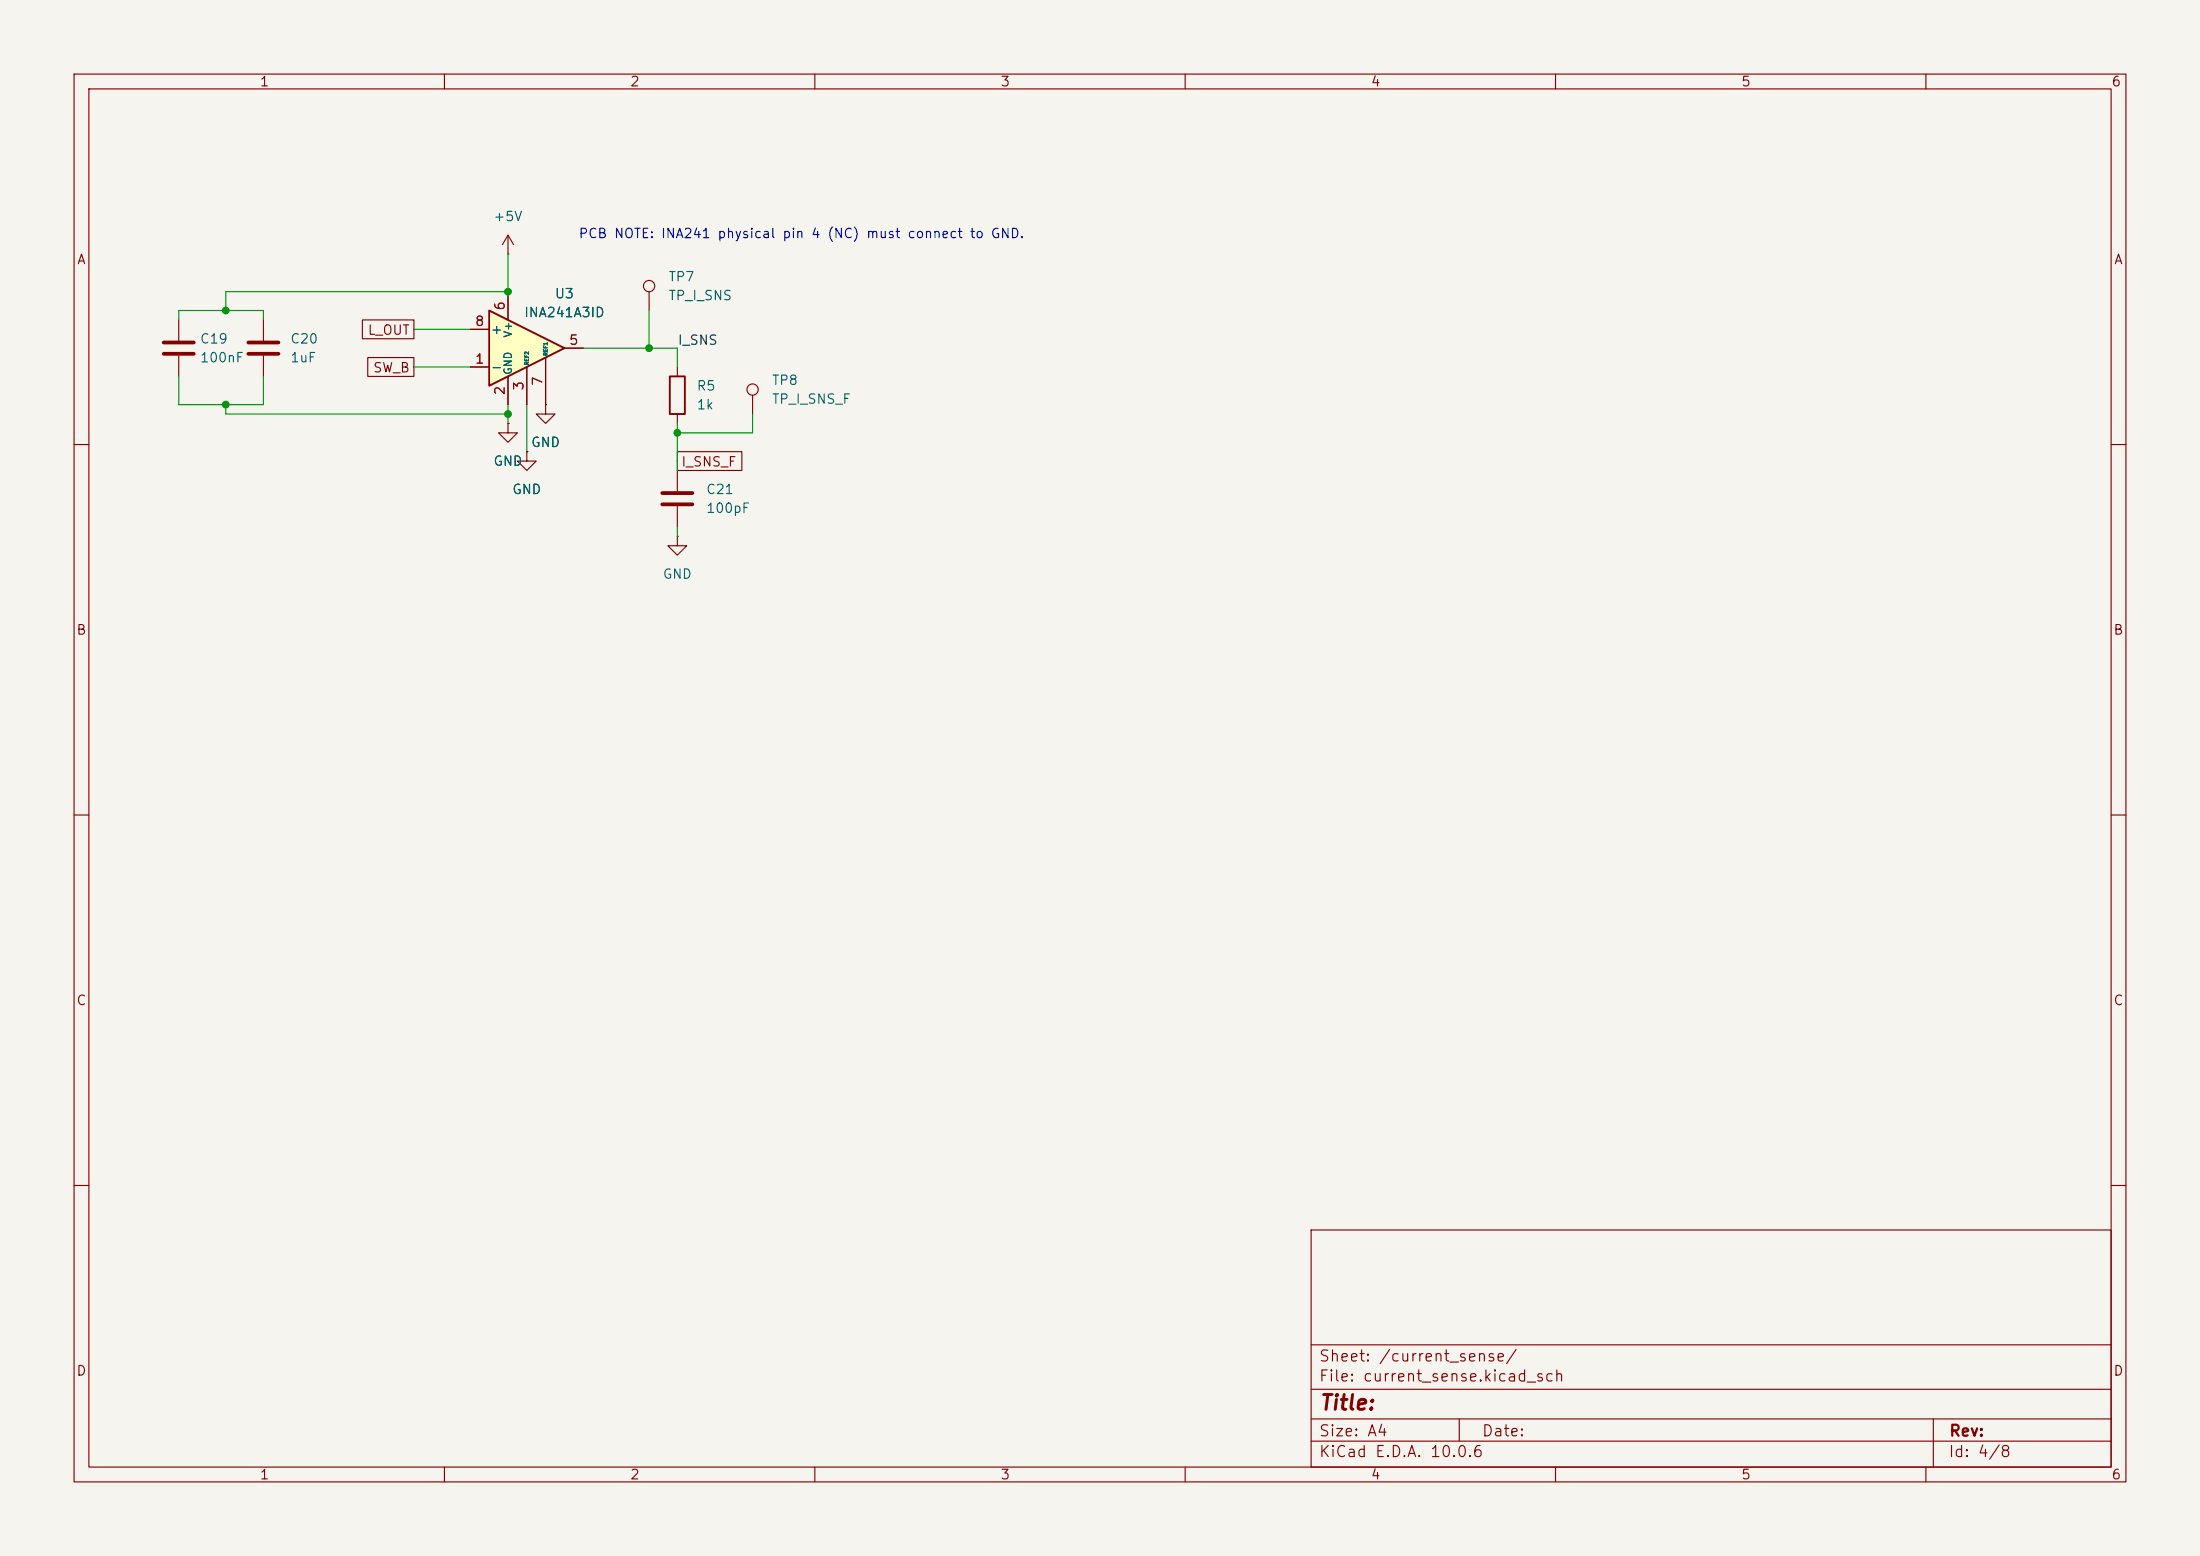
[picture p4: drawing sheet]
<svg xmlns="http://www.w3.org/2000/svg" width="297mm" height="210mm" viewBox="0 0 297 210" stroke-linecap="round" stroke-linejoin="round" font-family="sans-serif">
<path d="M0 0h297v210h-297z" fill="#f5f4ef" stroke="#f5f4ef" stroke-width=".14"/>
<g fill="none" stroke="#840000" stroke-width=".15">
<path d="M10 10h277v190h-277zM12 12h273v186h-273zM60 10v2M110 10v2M160 10v2M210 10v2M260 10v2M87.6 39.4v2.5M10 60h2M91.4 72.4v1.3h1.3l-1.3 1.2-1.2-1.2h1.2M91.4 72.4h.1M285 60h2"/>
<path d="M10 110h2M285 110h2M10 160h2M177 166h108v32h-108zM285 160h2M60 198v2M110 198v2M160 198v2M177 194.5h108M177 191.5h108M177 187.5h108M177 181.5h108"/>
<path d="M197 191.5v3M210 198v2M260 198v2M261 191.5v6.5"/>
<circle cx="87.6" cy="38.6" r=".76"/>
</g>
<path d="M66 41.9l10.2 5.1-10.2 5.1z" fill="#ffffc2"/>
<path d="M66 41.9l10.2 5.1-10.2 5.1zM90.4 50.8h2.1v5.1h-2.1z" fill="none" stroke="#840000" stroke-width=".25"/>
<g fill="none" stroke="#840000" stroke-width=".15">
<path d="M68.6 34.3h.1M68.6 31.8v2.5M68.6 39.4v3.8M68.6 31.8l-.8 1.2M68.6 31.8l.7 1.2M24.1 43.2v2.8M24.1 48v2.8M35.6 43.2v2.8M35.6 48v2.8M48.9 43.2h7v2.5h-7zM49.6 48.3h6.3v2.5h-6.3zM63.5 49.5h2.5"/>
<path d="M63.5 44.5h2.5M68.6 57.2v1.2h1.2l-1.2 1.3-1.3-1.3h1.3M68.6 57.2h.1M68.6 50.8v3.8M71.1 49.5v5.1M73.7 54.6v1.3h1.2l-1.2 1.3-1.3-1.3h1.3M73.7 54.6h.1M73.7 48.3v6.3M76.2 47h2.5M91.4 49.5v1.3M91.4 55.9v1.3M101.6 53.3v2.6"/>
<path d="M71.1 61v1.2h1.3l-1.3 1.3-1.3-1.3h1.3M71.1 61h.1M91.4 61h8.8v2.5h-8.8zM91.4 63.5v2.8M91.4 68.3v2.8"/>
<circle cx="101.6" cy="52.6" r=".76"/>
</g>
<path d="M22.1 46.2h4.1M22.1 47.8h4.1M33.5 46.2h4.1M33.5 47.8h4.1M89.4 66.5h4.1M89.4 68.1h4.1" fill="none" stroke="#840000" stroke-width=".51"/>
<g fill="none" stroke="#009600" stroke-width=".15">
<path d="M68.6 34.3v5.1h-38.1v2.5M24.1 50.8v3.8h11.5v-3.8M24.1 43.2v-1.3h11.5v1.3M30.5 54.6v1.3h38.1M55.9 44.5h7.6M55.9 49.5h7.6M68.6 54.6v2.6M71.1 54.6v6.4M78.7 47h12.7v2.5M87.6 41.9v5.1M91.4 57.2v6.3M101.6 55.9v2.5h-10.2"/>
<path d="M91.4 71.1v1.3"/>
</g>
<g fill="#009600" stroke="#009600" stroke-width=".14">
<circle cx="30.5" cy="54.6" r=".46"/>
<circle cx="87.6" cy="47" r=".46"/>
<circle cx="91.4" cy="58.4" r=".46"/>
<circle cx="30.5" cy="41.9" r=".46"/>
<circle cx="68.6" cy="55.9" r=".46"/>
<circle cx="68.6" cy="39.4" r=".46"/>
</g>
<text font-size="2" fill="#840000" x="178" y="190.8">Title:</text>
<g font-size="1.5" fill="#840000">
<text x="178" y="184.1">Sheet: /current_sense/</text>
<text x="178" y="186.8">File: current_sense.kicad_sch</text>
<text x="178" y="197">KiCad E.D.A. 10.0.6</text>
<text x="178" y="194.2">Size: A4</text>
<text x="200" y="194.2">Date:</text>
<text x="263" y="197">Id: 4/8</text>
<text x="263" y="194.2">Rev:</text>
</g>
<g font-size="1.3" fill="#840000">
<text x="35" y="12">1</text>
<text x="85" y="12">2</text>
<text x="135" y="12">3</text>
<text x="185" y="12">4</text>
<text x="235" y="12">5</text>
<text x="285" y="12">6</text>
<text x="10.3" y="36">A</text>
<text x="285.3" y="36">A</text>
<text x="49.6" y="45.5">L_OUT</text>
<text x="50.3" y="50.6">SW_B</text>
<text x="91.9" y="63.3">I_SNS_F</text>
<text x="10.2" y="86">B</text>
<text x="285.2" y="86">B</text>
<text x="10.2" y="136">C</text>
<text x="285.2" y="136">C</text>
<text x="10.2" y="186">D</text>
<text x="285.2" y="186">D</text>
<text x="35" y="200">1</text>
<text x="85" y="200">2</text>
<text x="135" y="200">3</text>
<text x="185" y="200">4</text>
<text x="235" y="200">5</text>
<text x="285" y="200">6</text>
</g>
<g font-size="1.3" fill="#006464">
<text x="66.5" y="30.2">+5V</text>
<text x="74.8" y="40.6">U3</text>
<text x="90.2" y="38.3">TP7</text>
<text x="90.2" y="40.8">TP_I_SNS</text>
<text x="26.9" y="46.7">C19</text>
<text x="39.1" y="46.7">C20</text>
<text x="66.1" y="45.4">+</text>
<text x="70.7" y="43.1">INA241A3ID</text>
<text x="26.9" y="49.2">100nF</text>
<text x="39.1" y="49.2">1uF</text>
<text x="66.1" y="50.5">-</text>
<text x="94" y="53">R5</text>
<text x="104.1" y="52.3">TP8</text>
<text x="94" y="55.6">1k</text>
<text x="104.1" y="54.8">TP_I_SNS_F</text>
<text x="66.5" y="63.2">GND</text>
<text x="71.6" y="60.7">GND</text>
<text x="69.1" y="67">GND</text>
<text x="95.2" y="67">C21</text>
<text x="95.2" y="69.5">100pF</text>
<text x="89.4" y="78.4">GND</text>
</g>
<text font-size="1.3" fill="#0000c2" x="78" y="32.5">PCB NOTE: INA241 physical pin 4 (NC) must connect to GND.</text>
<g font-size="1.3" fill="#a90000">
<text x="64" y="44.3">8</text>
<text x="68.4" y="42" transform="rotate(-90 68.4 42)">6</text>
<text x="76.7" y="46.9">5</text>
<text x="64" y="49.4">1</text>
<text x="68.4" y="53.4" transform="rotate(-90 68.4 53.4)">2</text>
<text x="71" y="52.8" transform="rotate(-90 71 52.8)">3</text>
<text x="73.5" y="52.2" transform="rotate(-90 73.5 52.2)">7</text>
</g>
<text font-size="1.3" fill="#0f0f0f" x="91.4" y="46.9">I_SNS</text>
<g font-size="1" fill="#006464">
<text x="69.3" y="45.6" transform="rotate(-90 69.3 45.6)">V+</text>
<text x="69.3" y="50.7" transform="rotate(-90 69.3 50.7)">GND</text>
</g>
<g font-size=".5" fill="#006464">
<text x="71.5" y="49.4" transform="rotate(-90 71.5 49.4)">REF2</text>
<text x="74" y="48.1" transform="rotate(-90 74 48.1)">REF1</text>
</g>
</svg>
